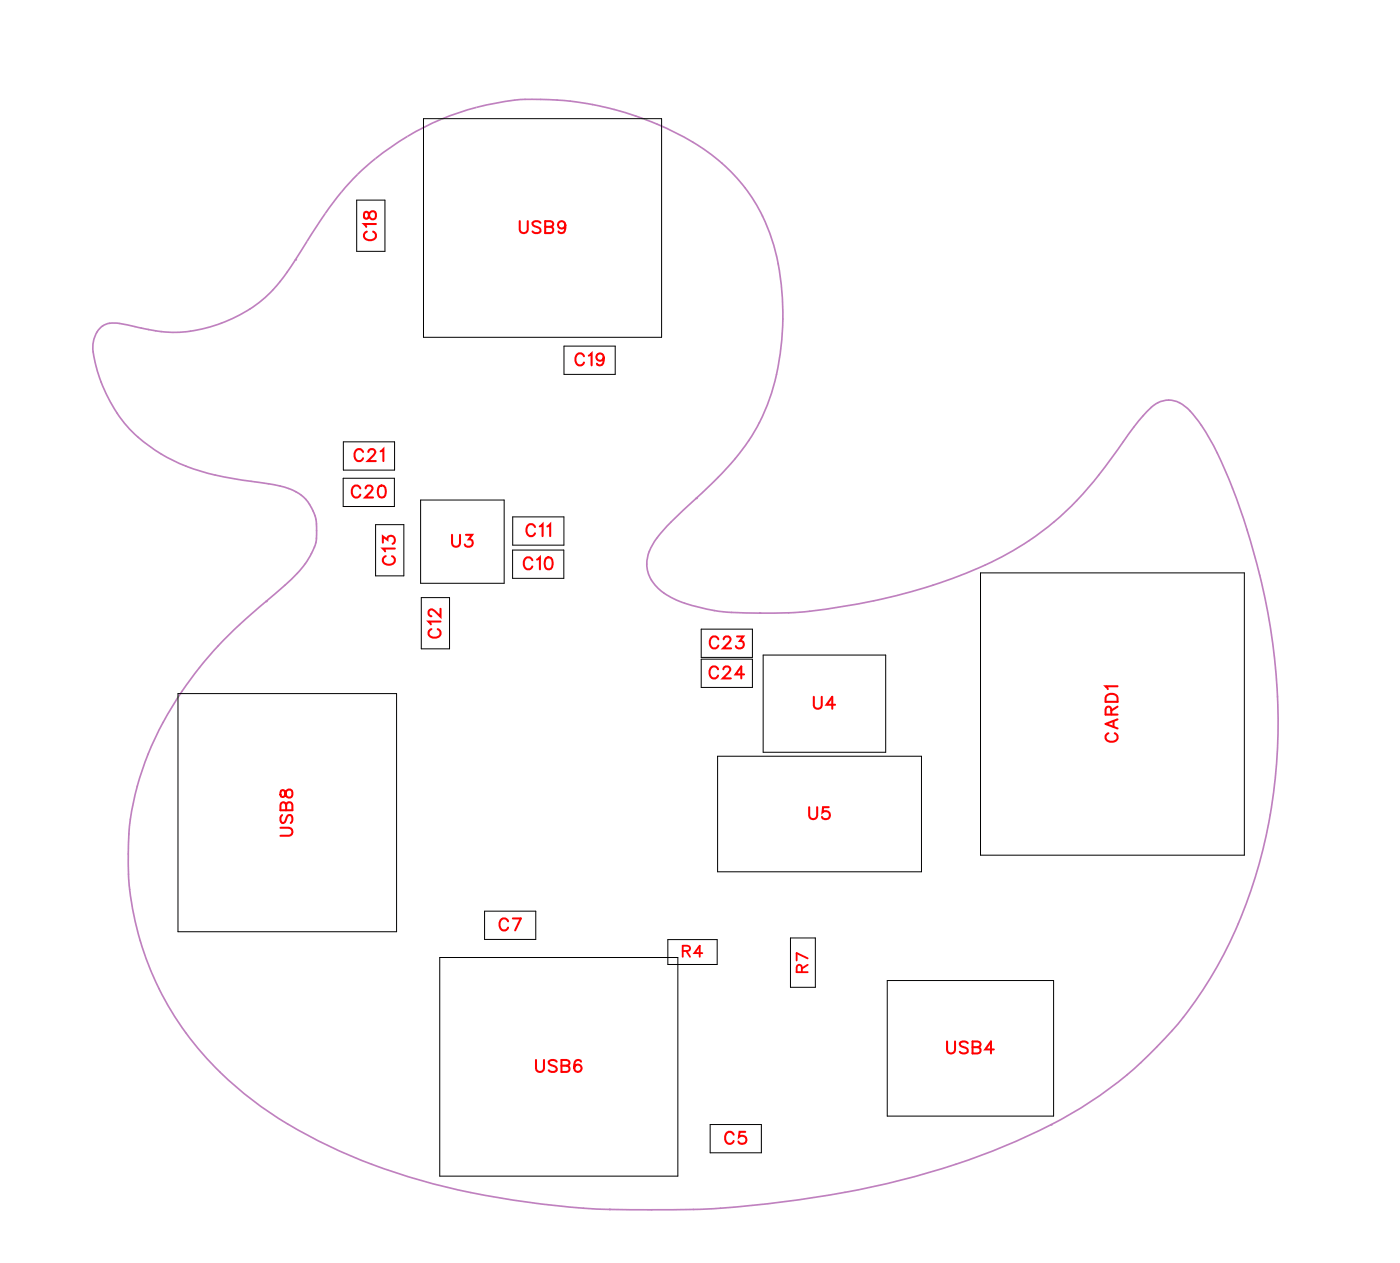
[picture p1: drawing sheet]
<svg xmlns="http://www.w3.org/2000/svg" width="83mm" height="75mm" viewBox="0 0 83 75" stroke-linecap="round" stroke-linejoin="round" font-family="sans-serif">
<g fill="none" stroke="#bf80bf" stroke-width=".1">
<path d="M17.5 15.4a21.8 21.8 0 0 1 4.7-6 15.5 15.5 0 0 1 15.5-2.5 12.4 12.4 0 0 1 7.3 5.5 14.7 14.7 0 0 1-.5 13.4l-.1 .3M17.5 15.4h.1M17.5 15.4a8.4 8.4 0 0 1-10.1 3.8 1.36 1.36 0 0 0-1.5 .2 1.36 1.36 0 0 0-.4 1.4 8.6 8.6 0 0 0 6.9 7.3l3.7 .6 1 .2M15.8 35.6h.1M15.8 35.6a21.4 21.4 0 0 0-7.9 12.1l-.3 1.7M17.1 28.9a2.41 2.41 0 0 1 1.6 1.9M18.7 32.1l-.2 .5a8.6 8.6 0 0 1-2.7 3M18.7 30.8v1.3M41.2 29.5l-.9 .9a5.8 5.8 0 0 0-2 2.8 2.45 2.45 0 0 0 1.9 2.4l2.4 .6 2.4 .1M41.2 29.5h.1M44.4 26.1l-1.3 1.6-1.9 1.8M45 36.3h.1"/>
<path d="M61 32a29.8 29.8 0 0 1-12.4 4.1l-1.6 .2h-2M67.7 24.6l-.3 .5a28.9 28.9 0 0 1-5.2 6l-1.2 .9M67.7 24.6a1.69 1.69 0 0 1 2.4-.6 12.1 12.1 0 0 1 2.9 4.9l.9 2.5 .7 2.7M74.6 34.1a31.9 31.9 0 0 1-2.3 22.8 23.6 23.6 0 0 1-10 9.7M7.6 49.4a18 18 0 0 0 8.2 16.4 35.7 35.7 0 0 0 15.4 5.4l2.5 .3 2.4 .1M36.1 71.6h.1M36.1 71.6l2.5 .1M62.3 66.6h.1M62.3 66.6a50.3 50.3 0 0 1-18.8 4.9l-2 .1-2.9 .1"/>
</g>
<g fill="none" stroke="#000" stroke-width=".06">
<path d="M21.1 11.9h1.7v3h-1.7zM25.1 7h14.1v13h-14.1zM20.3 28.3h3.1v1.7h-3.1zM20.3 26.2h3.1v1.6h-3.1zM22.2 31.1h1.7v3h-1.7zM24.9 29.6h5v4.9h-5zM25 35.4h1.6v3h-1.6zM30.4 32.6h3v1.7h-3zM30.4 30.6h3v1.7h-3zM33.4 20.5h3v1.7h-3zM41.5 37.3h3.1v1.6h-3.1zM41.5 39h3.1v1.7h-3.1z"/>
<path d="M45.2 38.8h7.3v5.8h-7.3zM58.1 33.9h15.6v16.8h-15.6zM10.5 41.1h13v14.1h-13zM26.1 56.7h14.1v13h-14.1zM28.7 54h3v1.6h-3zM39.6 55.7h2.9v1.4h-2.9zM42.5 44.8h12.1v6.8h-12.1zM46.8 55.6h1.5v2.9h-1.5zM52.6 58.1h9.8v8h-9.8zM42.1 66.6h3v1.7h-3z"/>
</g>
<g fill="none" stroke="#f00" stroke-width=".12">
<path d="M21.6 12.6v.3l.1 .1 .3-.5a.24 .24 0 0 1 .3 .3 .24 .24 0 0 1-.3 .2l-.1-.1-.1-.3zM21.7 13.7a.26 .26 0 0 0-.1 .3 .26 .26 0 0 0 .2 .2h.2a.26 .26 0 0 0 .3-.2 .26 .26 0 0 0-.2-.3M22.3 13.3h-.7l.1 .1M30.8 13.1v.5l.2 .2 .2-.1 .1-.6M32 13.2l-.2-.1-.3 .1 .1 .2 .4 .2v.1l-.2 .1-.3-.1M32.3 13.4l.4 .1 .1 .2-.2 .1h-.3v-.7l.4 .1v.2h-.1M33.5 13.3a.22 .22 0 0 1-.3 .2 .22 .22 0 0 1-.1-.3 .22 .22 0 0 1 .4 0v.1a.34 .34 0 0 1-.3 .5l-.1-.1M21.3 28.9a.26 .26 0 0 0-.3-.1 .26 .26 0 0 0-.2 .2v.2a.26 .26 0 0 0 .2 .3 .26 .26 0 0 0 .3-.2M21.5 26.8a.26 .26 0 0 0-.3-.2 .26 .26 0 0 0-.2 .3v.1a.26 .26 0 0 0 .2 .3 .26 .26 0 0 0 .3-.2M21.7 28.9l.1-.1h.1l.2 .1-.1 .2-.4 .4h.5M21.8 26.8l.2-.2h.1l.1 .1-.1 .3-.3 .3h.5M22.5 28.8h.1a.37 .37 0 0 1 .3 .3 .37 .37 0 0 1-.3 .4 .45 .45 0 0 1-.1-.7z"/>
<path d="M22.5 26.7l.2-.1v.7M22.7 32.1v-.3l.3 .2a.24 .24 0 0 1 .3-.2 .24 .24 0 0 1 0 .4M22.9 32.9a.26 .26 0 0 0-.2 .3 .26 .26 0 0 0 .3 .2h.1a.26 .26 0 0 0 .3-.2 .26 .26 0 0 0-.2-.3M23.4 32.5h-.7l.1 .2M25.6 37.3a.26 .26 0 0 0-.2 .3 .26 .26 0 0 0 .3 .2h.1a.26 .26 0 0 0 .3-.2 .26 .26 0 0 0-.2-.3M26.1 36.8h-.7l.1 .2M26.1 36.1v.4l-.3-.3-.3-.1-.1 .1v.2l.2 .1M26.8 31.7v.5l.2 .2 .2-.1 .1-.6M27.6 31.7h.4l-.2 .2a.24 .24 0 0 1 .1 .4 .24 .24 0 0 1-.4 0M31.5 33.2a.26 .26 0 0 0-.3-.2 .26 .26 0 0 0-.2 .3v.2a.26 .26 0 0 0 .2 .2 .26 .26 0 0 0 .3-.1M31.7 31.2a.26 .26 0 0 0-.3-.2 .26 .26 0 0 0-.2 .3v.2a.26 .26 0 0 0 .2 .3 .26 .26 0 0 0 .3-.2M31.8 33.1l.2-.1v.7"/>
<path d="M32 31.2l.1-.2v.8M32.4 33h.1a.37 .37 0 0 1 .2 .4 .37 .37 0 0 1-.2 .3 .45 .45 0 0 1-.1-.7zM32.4 31.2l.2-.2v.8M34.6 21.1a.26 .26 0 0 0-.3-.2 .26 .26 0 0 0-.2 .3v.2a.26 .26 0 0 0 .2 .2 .26 .26 0 0 0 .3-.1M34.9 21.1l.1-.2v.7M35.8 21.2a.22 .22 0 0 1-.3 .2 .22 .22 0 0 1-.1-.4 .22 .22 0 0 1 .3 0l.1 .2a.34 .34 0 0 1-.3 .4l-.1-.1M42.5 39.6a.26 .26 0 0 0-.3-.1 .26 .26 0 0 0-.2 .2v.2a.26 .26 0 0 0 .2 .3 .26 .26 0 0 0 .3-.2M42.6 37.9a.26 .26 0 0 0-.3-.2 .26 .26 0 0 0-.3 .3v.1a.26 .26 0 0 0 .3 .3 .26 .26 0 0 0 .3-.2M42.9 39.6l.1-.1h.1l.2 .1-.1 .2-.4 .4h.5M42.9 37.9l.1-.2h.1l.2 .1-.1 .3-.4 .3h.5M43.7 37.7h.3l-.2 .3a.24 .24 0 0 1 .2 .3 .24 .24 0 0 1-.4 0M44.1 39.9h-.5l.3-.4v.7"/>
<path d="M16.6 49h.5l.2 .2-.1 .3h-.6M16.6 46.8v.4h.2l.3-.4a.24 .24 0 0 1 .2 .2 .24 .24 0 0 1-.2 .2l-.1-.1-.2-.3zM16.7 48.3l-.1 .1 .1 .3h.2l.2-.4h.1l.1 .1-.1 .3M17 47.7l-.1-.1h-.2l-.1 .4h.7v-.3l-.1-.2-.2 .1v.4M30.1 54.6a.26 .26 0 0 0-.3-.2 .26 .26 0 0 0-.2 .3v.1a.26 .26 0 0 0 .2 .3 .26 .26 0 0 0 .3-.2M30.4 54.4h.5l-.4 .7M47.9 47.8v.5l.2 .2 .3-.1v-.6M48.2 41.3v.5l.2 .2 .2-.1 .1-.6M49.1 47.8h-.3l-.1 .3a.25 .25 0 0 1 .4 0 .25 .25 0 0 1 0 .4 .25 .25 0 0 1-.4-.1M49.5 41.7h-.5l.3-.4v.7M65.6 41.2l.2-.1 .3 .1 .1 .4h-.7zM65.7 43.4a.26 .26 0 0 0-.2 .3 .26 .26 0 0 0 .3 .2h.1a.26 .26 0 0 0 .3-.2 .26 .26 0 0 0-.2-.3"/>
<path d="M65.8 42.3v-.4h-.2l-.1 .4h.7M66 42.7v.3M66.2 40.6h-.7l.1 .2M66.2 42.6l-.7 .3 .7 .2M66.2 41.9l-.4 .2M31.8 62.8v.5l.2 .2 .2-.1v-.6M33 62.9l-.2-.1-.3 .1 .1 .2 .4 .2v.1l-.2 .1-.3-.1M33.3 63.1l.4 .1v.2l-.1 .1h-.3v-.7l.4 .1v.2h-.1M34.4 62.9v-.1a.35 .35 0 0 0-.4 .3 .35 .35 0 0 0 .2 .4 .22 .22 0 0 0 .3-.2 .22 .22 0 0 0-.2-.2 .22 .22 0 0 0-.3 .2M43.5 67.2a.26 .26 0 0 0-.3-.2 .26 .26 0 0 0-.2 .3v.2a.26 .26 0 0 0 .2 .2 .26 .26 0 0 0 .3-.1M44.1 67h-.3v.3a.25 .25 0 0 1 .4 0 .25 .25 0 0 1-.1 .4 .25 .25 0 0 1-.4-.1M56.1 61.7v.5l.2 .2 .2-.1 .1-.6"/>
<path d="M57.3 61.8l-.1-.1-.3 .1v.2l.4 .2v.1l-.1 .1-.3-.1M57.6 62l.5 .1v.2l-.2 .1h-.3v-.7l.5 .1v.2h-.2M58.9 62.2h-.5l.3-.5v.7"/>
</g>
<path d="M40.4 56.3h.4v-.2l-.4-.1v.7M40.7 56.3l.2 .4M41.6 56.5h-.5l.3-.5v.7M47.5 57.6v-.4h-.2l-.1 .4h.6M47.8 57.1l-.3 .3M47.8 56.8l-.6-.3v.4" fill="none" stroke="#f00" stroke-width=".11"/>
<g font-size="1.2" fill="#fff">
<text x="22.6" y="14.3" transform="rotate(-90 22.6 14.3)">C18</text>
<text x="30.7" y="14.1">USB9</text>
<text x="34" y="21.9">C19</text>
<text x="20.8" y="29.8">C20</text>
<text x="20.9" y="27.6">C21</text>
<text x="23.7" y="33.5" transform="rotate(-90 23.7 33.5)">C13</text>
<text x="26.7" y="32.7">U3</text>
<text x="31" y="34">C10</text>
<text x="31.1" y="32.1">C11</text>
<text x="26.4" y="37.8" transform="rotate(-90 26.4 37.8)">C12</text>
<text x="42" y="40.5">C24</text>
<text x="42" y="38.7">C23</text>
<text x="48.1" y="42.3">U4</text>
<text x="66.5" y="44" transform="rotate(-90 66.5 44)">CARD1</text>
<text x="17.6" y="49.6" transform="rotate(-90 17.6 49.6)">USB8</text>
<text x="47.9" y="48.8">U5</text>
<text x="29.5" y="55.4">C7</text>
<text x="31.7" y="63.8">USB6</text>
<text x="56" y="62.7">USB4</text>
<text x="42.9" y="68">C5</text>
</g>
<g font-size="1.1" fill="#fff">
<text x="40.4" y="56.9">R4</text>
<text x="48.1" y="57.6" transform="rotate(-90 48.1 57.6)">R7</text>
</g>
</svg>
